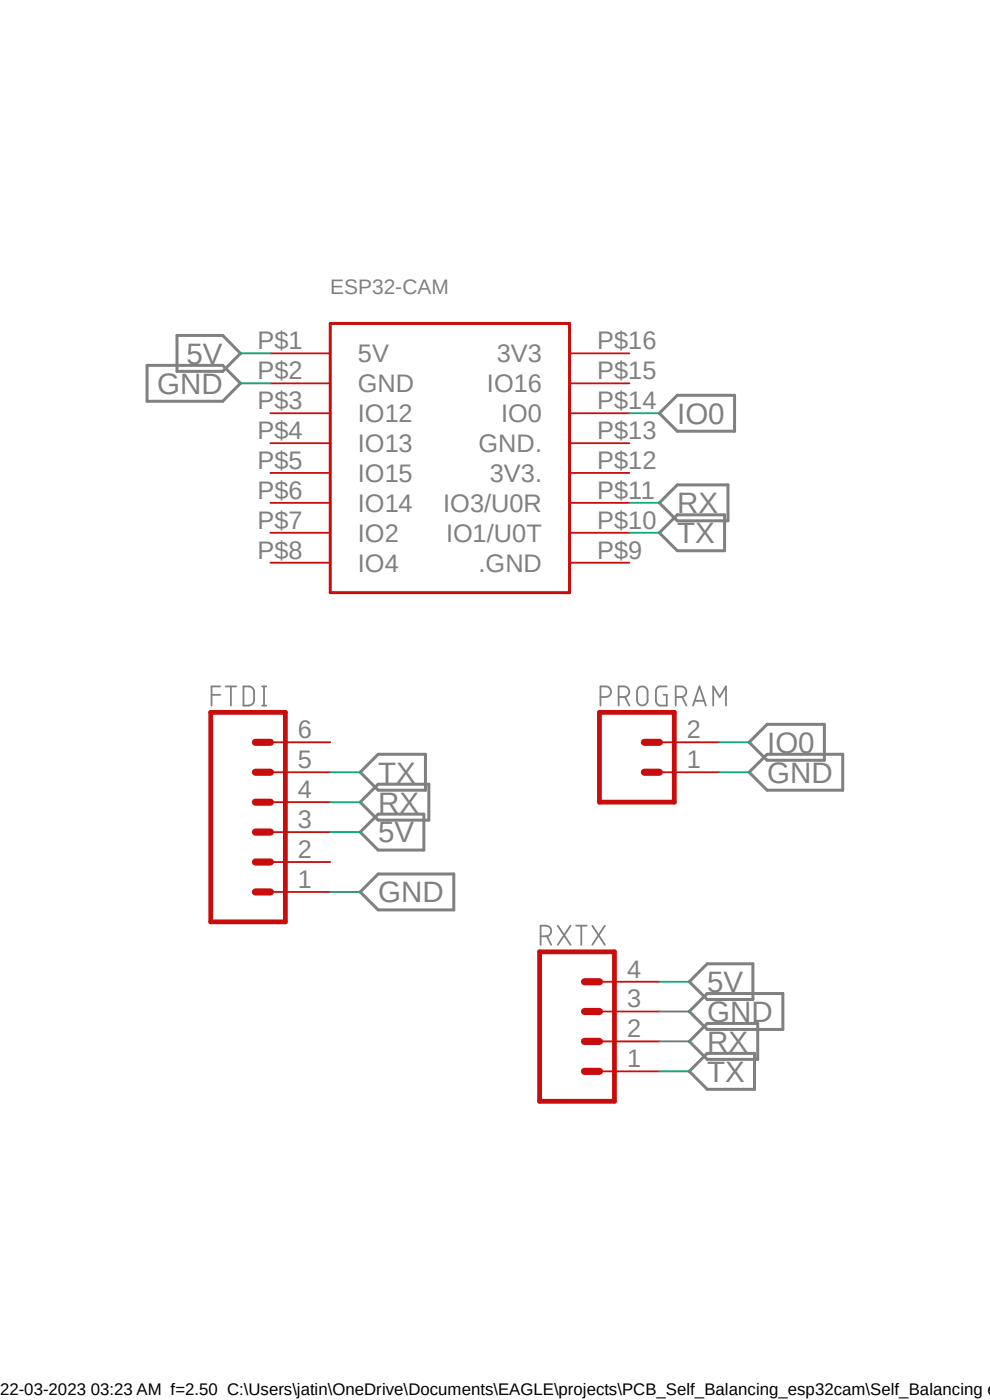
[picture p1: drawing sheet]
<?xml version="1.0" encoding="utf-8"?>
<!DOCTYPE eagle SYSTEM "eagle.dtd">
<!--
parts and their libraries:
SparkFun-Connectors: Licensing: Creative Commons ShareAlike 4.0 International - https://creativecommons.org/licenses/by-sa/4.0
-->
<eagle version="9.6.2">
<drawing>
<settings>
<setting alwaysvectorfont="no"/>
<setting verticaltext="up"/>
</settings>
<grid distance="0.1" unitdist="inch" unit="inch" style="lines" multiple="1" display="no" altdistance="0.01" altunitdist="inch" altunit="inch"/>
<schematic xreflabel="%F%N/%S.%C%R" xrefpart="/%S.%C%R">
<libraries>
<library name="ESP32-CAM">
<symbols>
<symbol name="ESP32-CAM">
<wire x1="-10.16" y1="17.78" x2="10.16" y2="17.78" width="0.254" layer="94"/>
<wire x1="10.16" y1="17.78" x2="10.16" y2="-5.08" width="0.254" layer="94"/>
<wire x1="10.16" y1="-5.08" x2="-10.16" y2="-5.08" width="0.254" layer="94"/>
<wire x1="-10.16" y1="-5.08" x2="-10.16" y2="17.78" width="0.254" layer="94"/>
<text x="-10.16" y="20.32" size="1.27" layer="95">&gt;NAME</text>
<pin name="5V" x="-15.24" y="15.24" length="middle"/>
<pin name="GND" x="-15.24" y="12.7" length="middle"/>
<pin name="IO12" x="-15.24" y="10.16" length="middle"/>
<pin name="IO13" x="-15.24" y="7.62" length="middle"/>
<pin name="IO15" x="-15.24" y="5.08" length="middle"/>
<pin name="IO14" x="-15.24" y="2.54" length="middle"/>
<pin name="IO2" x="-15.24" y="0" length="middle"/>
<pin name="IO4" x="-15.24" y="-2.54" length="middle"/>
<pin name=".GND" x="15.24" y="-2.54" length="middle" rot="R180"/>
<pin name="IO1/U0T" x="15.24" y="0" length="middle" rot="R180"/>
<pin name="IO3/U0R" x="15.24" y="2.54" length="middle" rot="R180"/>
<pin name="3V3." x="15.24" y="5.08" length="middle" rot="R180"/>
<pin name="GND." x="15.24" y="7.62" length="middle" rot="R180"/>
<pin name="IO0" x="15.24" y="10.16" length="middle" rot="R180"/>
<pin name="IO16" x="15.24" y="12.7" length="middle" rot="R180"/>
<pin name="3V3" x="15.24" y="15.24" length="middle" rot="R180"/>
</symbol>
</symbols>
<devicesets>
<deviceset name="ESP32-CAM">
<gates>
<gate name="G$1" symbol="ESP32-CAM" x="0" y="-7.62"/>
</gates>
<devices>
<device name="" package="ESP32-CAM">
<connects>
<connect gate="G$1" pin=".GND" pad="P$9"/>
<connect gate="G$1" pin="3V3" pad="P$16"/>
<connect gate="G$1" pin="3V3." pad="P$12"/>
<connect gate="G$1" pin="5V" pad="P$1"/>
<connect gate="G$1" pin="GND" pad="P$2"/>
<connect gate="G$1" pin="GND." pad="P$13"/>
<connect gate="G$1" pin="IO0" pad="P$14"/>
<connect gate="G$1" pin="IO1/U0T" pad="P$10"/>
<connect gate="G$1" pin="IO12" pad="P$3"/>
<connect gate="G$1" pin="IO13" pad="P$4"/>
<connect gate="G$1" pin="IO14" pad="P$6"/>
<connect gate="G$1" pin="IO15" pad="P$5"/>
<connect gate="G$1" pin="IO16" pad="P$15"/>
<connect gate="G$1" pin="IO2" pad="P$7"/>
<connect gate="G$1" pin="IO3/U0R" pad="P$11"/>
<connect gate="G$1" pin="IO4" pad="P$8"/>
</connects>
<technologies>
<technology name="">
<attribute name="AVAILABILITY" value="In Stock"/>
<attribute name="DESCRIPTION" value=" ESP32 ESP32 Transceiver; 802.11 a/b/g/n (Wi-Fi, WiFi, WLAN), Bluetooth® Smart 4.x Low Energy (BLE) Evaluation Board "/>
<attribute name="MF" value="AI-Thinker"/>
<attribute name="MP" value="ESP32-CAM"/>
<attribute name="PACKAGE" value="None"/>
<attribute name="PRICE" value="None"/>
<attribute name="PURCHASE-URL" value="https://pricing.snapeda.com/search/part/ESP32-CAM/?ref=eda"/>
</technology>
</technologies>
</device>
</devices>
</deviceset>
</devicesets>
</library>
<library name="SparkFun-Connectors">
<symbols>
<symbol name="CONN_06">
<wire x1="1.27" y1="-7.62" x2="-5.08" y2="-7.62" width="0.4064" layer="94"/>
<wire x1="-1.27" y1="0" x2="0" y2="0" width="0.6096" layer="94"/>
<wire x1="-1.27" y1="-2.54" x2="0" y2="-2.54" width="0.6096" layer="94"/>
<wire x1="-1.27" y1="-5.08" x2="0" y2="-5.08" width="0.6096" layer="94"/>
<wire x1="-5.08" y1="10.16" x2="-5.08" y2="-7.62" width="0.4064" layer="94"/>
<wire x1="1.27" y1="-7.62" x2="1.27" y2="10.16" width="0.4064" layer="94"/>
<wire x1="-5.08" y1="10.16" x2="1.27" y2="10.16" width="0.4064" layer="94"/>
<wire x1="-1.27" y1="5.08" x2="0" y2="5.08" width="0.6096" layer="94"/>
<wire x1="-1.27" y1="2.54" x2="0" y2="2.54" width="0.6096" layer="94"/>
<wire x1="-1.27" y1="7.62" x2="0" y2="7.62" width="0.6096" layer="94"/>
<text x="-5.08" y="-9.906" size="1.778" layer="96" font="vector">&gt;VALUE</text>
<text x="-5.08" y="10.668" size="1.778" layer="95" font="vector">&gt;NAME</text>
<pin name="1" x="5.08" y="-5.08" visible="pad" length="middle" direction="pas" swaplevel="1" rot="R180"/>
<pin name="2" x="5.08" y="-2.54" visible="pad" length="middle" direction="pas" swaplevel="1" rot="R180"/>
<pin name="3" x="5.08" y="0" visible="pad" length="middle" direction="pas" swaplevel="1" rot="R180"/>
<pin name="4" x="5.08" y="2.54" visible="pad" length="middle" direction="pas" swaplevel="1" rot="R180"/>
<pin name="5" x="5.08" y="5.08" visible="pad" length="middle" direction="pas" swaplevel="1" rot="R180"/>
<pin name="6" x="5.08" y="7.62" visible="pad" length="middle" direction="pas" swaplevel="1" rot="R180"/>
</symbol>
<symbol name="CONN_04">
<wire x1="1.27" y1="-5.08" x2="-5.08" y2="-5.08" width="0.4064" layer="94"/>
<wire x1="-1.27" y1="2.54" x2="0" y2="2.54" width="0.6096" layer="94"/>
<wire x1="-1.27" y1="0" x2="0" y2="0" width="0.6096" layer="94"/>
<wire x1="-1.27" y1="-2.54" x2="0" y2="-2.54" width="0.6096" layer="94"/>
<wire x1="-5.08" y1="7.62" x2="-5.08" y2="-5.08" width="0.4064" layer="94"/>
<wire x1="1.27" y1="-5.08" x2="1.27" y2="7.62" width="0.4064" layer="94"/>
<wire x1="-5.08" y1="7.62" x2="1.27" y2="7.62" width="0.4064" layer="94"/>
<wire x1="-1.27" y1="5.08" x2="0" y2="5.08" width="0.6096" layer="94"/>
<text x="-5.08" y="-7.366" size="1.778" layer="96" font="vector">&gt;VALUE</text>
<text x="-5.08" y="8.128" size="1.778" layer="95" font="vector">&gt;NAME</text>
<pin name="1" x="5.08" y="-2.54" visible="pad" length="middle" direction="pas" swaplevel="1" rot="R180"/>
<pin name="2" x="5.08" y="0" visible="pad" length="middle" direction="pas" swaplevel="1" rot="R180"/>
<pin name="3" x="5.08" y="2.54" visible="pad" length="middle" direction="pas" swaplevel="1" rot="R180"/>
<pin name="4" x="5.08" y="5.08" visible="pad" length="middle" direction="pas" swaplevel="1" rot="R180"/>
</symbol>
<symbol name="CONN_02">
<wire x1="3.81" y1="-2.54" x2="-2.54" y2="-2.54" width="0.4064" layer="94"/>
<wire x1="1.27" y1="2.54" x2="2.54" y2="2.54" width="0.6096" layer="94"/>
<wire x1="1.27" y1="0" x2="2.54" y2="0" width="0.6096" layer="94"/>
<wire x1="-2.54" y1="5.08" x2="-2.54" y2="-2.54" width="0.4064" layer="94"/>
<wire x1="3.81" y1="-2.54" x2="3.81" y2="5.08" width="0.4064" layer="94"/>
<wire x1="-2.54" y1="5.08" x2="3.81" y2="5.08" width="0.4064" layer="94"/>
<text x="-2.54" y="-4.826" size="1.778" layer="96" font="vector">&gt;VALUE</text>
<text x="-2.54" y="5.588" size="1.778" layer="95" font="vector">&gt;NAME</text>
<pin name="1" x="7.62" y="0" visible="pad" length="middle" direction="pas" swaplevel="1" rot="R180"/>
<pin name="2" x="7.62" y="2.54" visible="pad" length="middle" direction="pas" swaplevel="1" rot="R180"/>
</symbol>
</symbols>
<devicesets>
<deviceset name="CONN_06" prefix="J" uservalue="yes">
<gates>
<gate name="JP1" symbol="CONN_06" x="-2.54" y="0"/>
</gates>
<devices>
<device name="SILK_FEMALE_PTH" package="1X06">
<connects>
<connect gate="JP1" pin="1" pad="1"/>
<connect gate="JP1" pin="2" pad="2"/>
<connect gate="JP1" pin="3" pad="3"/>
<connect gate="JP1" pin="4" pad="4"/>
<connect gate="JP1" pin="5" pad="5"/>
<connect gate="JP1" pin="6" pad="6"/>
</connects>
<technologies>
<technology name="">
<attribute name="PROD_ID" value="CONN-08437"/>
</technology>
</technologies>
</device>
<device name="POLAR" package="MOLEX-1X6">
<connects>
<connect gate="JP1" pin="1" pad="1"/>
<connect gate="JP1" pin="2" pad="2"/>
<connect gate="JP1" pin="3" pad="3"/>
<connect gate="JP1" pin="4" pad="4"/>
<connect gate="JP1" pin="5" pad="5"/>
<connect gate="JP1" pin="6" pad="6"/>
</connects>
<technologies>
<technology name=""/>
</technologies>
</device>
<device name="RA" package="MOLEX-1X6-RA">
<connects>
<connect gate="JP1" pin="1" pad="1"/>
<connect gate="JP1" pin="2" pad="2"/>
<connect gate="JP1" pin="3" pad="3"/>
<connect gate="JP1" pin="4" pad="4"/>
<connect gate="JP1" pin="5" pad="5"/>
<connect gate="JP1" pin="6" pad="6"/>
</connects>
<technologies>
<technology name=""/>
</technologies>
</device>
<device name="SMD" package="1X06-SMD_RA_MALE">
<connects>
<connect gate="JP1" pin="1" pad="1"/>
<connect gate="JP1" pin="2" pad="2"/>
<connect gate="JP1" pin="3" pad="3"/>
<connect gate="JP1" pin="4" pad="4"/>
<connect gate="JP1" pin="5" pad="5"/>
<connect gate="JP1" pin="6" pad="6"/>
</connects>
<technologies>
<technology name="">
<attribute name="PROD_ID" value="CONN-08971" constant="no"/>
<attribute name="VALUE" value="RA 6Pin SMD" constant="no"/>
</technology>
</technologies>
</device>
<device name="LOCK" package="1X06_LOCK">
<connects>
<connect gate="JP1" pin="1" pad="1"/>
<connect gate="JP1" pin="2" pad="2"/>
<connect gate="JP1" pin="3" pad="3"/>
<connect gate="JP1" pin="4" pad="4"/>
<connect gate="JP1" pin="5" pad="5"/>
<connect gate="JP1" pin="6" pad="6"/>
</connects>
<technologies>
<technology name=""/>
</technologies>
</device>
<device name="LOCK_LONGPADS" package="1X06_LOCK_LONGPADS">
<connects>
<connect gate="JP1" pin="1" pad="1"/>
<connect gate="JP1" pin="2" pad="2"/>
<connect gate="JP1" pin="3" pad="3"/>
<connect gate="JP1" pin="4" pad="4"/>
<connect gate="JP1" pin="5" pad="5"/>
<connect gate="JP1" pin="6" pad="6"/>
</connects>
<technologies>
<technology name=""/>
</technologies>
</device>
<device name="POLAR_LOCK" package="MOLEX-1X6_LOCK">
<connects>
<connect gate="JP1" pin="1" pad="1"/>
<connect gate="JP1" pin="2" pad="2"/>
<connect gate="JP1" pin="3" pad="3"/>
<connect gate="JP1" pin="4" pad="4"/>
<connect gate="JP1" pin="5" pad="5"/>
<connect gate="JP1" pin="6" pad="6"/>
</connects>
<technologies>
<technology name=""/>
</technologies>
</device>
<device name="RA_LOCK" package="MOLEX_1X6_RA_LOCK">
<connects>
<connect gate="JP1" pin="1" pad="1"/>
<connect gate="JP1" pin="2" pad="2"/>
<connect gate="JP1" pin="3" pad="3"/>
<connect gate="JP1" pin="4" pad="4"/>
<connect gate="JP1" pin="5" pad="5"/>
<connect gate="JP1" pin="6" pad="6"/>
</connects>
<technologies>
<technology name=""/>
</technologies>
</device>
<device name="FEMALE_LOCK" package="1X06_FEMALE_LOCK.010">
<connects>
<connect gate="JP1" pin="1" pad="1"/>
<connect gate="JP1" pin="2" pad="2"/>
<connect gate="JP1" pin="3" pad="3"/>
<connect gate="JP1" pin="4" pad="4"/>
<connect gate="JP1" pin="5" pad="5"/>
<connect gate="JP1" pin="6" pad="6"/>
</connects>
<technologies>
<technology name=""/>
</technologies>
</device>
<device name="LONGPADS" package="1X06_LONGPADS">
<connects>
<connect gate="JP1" pin="1" pad="1"/>
<connect gate="JP1" pin="2" pad="2"/>
<connect gate="JP1" pin="3" pad="3"/>
<connect gate="JP1" pin="4" pad="4"/>
<connect gate="JP1" pin="5" pad="5"/>
<connect gate="JP1" pin="6" pad="6"/>
</connects>
<technologies>
<technology name=""/>
</technologies>
</device>
<device name="3.5MM-6" package="SCREWTERMINAL-3.5MM-6">
<connects>
<connect gate="JP1" pin="1" pad="1"/>
<connect gate="JP1" pin="2" pad="2"/>
<connect gate="JP1" pin="3" pad="3"/>
<connect gate="JP1" pin="4" pad="4"/>
<connect gate="JP1" pin="5" pad="5"/>
<connect gate="JP1" pin="6" pad="6"/>
</connects>
<technologies>
<technology name="">
<attribute name="PROD_ID" value="CONN-13617" constant="no"/>
</technology>
</technologies>
</device>
<device name="SMD-FEMALE-V2" package="1X06-SMD-FEMALE">
<connects>
<connect gate="JP1" pin="1" pad="1"/>
<connect gate="JP1" pin="2" pad="2"/>
<connect gate="JP1" pin="3" pad="3"/>
<connect gate="JP1" pin="4" pad="4"/>
<connect gate="JP1" pin="5" pad="5"/>
<connect gate="JP1" pin="6" pad="6"/>
</connects>
<technologies>
<technology name="">
<attribute name="PROD_ID" value="CONN-09668"/>
</technology>
</technologies>
</device>
<device name="POGOPIN_HOLES_ONLY" package="1X06_HOLES_ONLY">
<connects>
<connect gate="JP1" pin="1" pad="1"/>
<connect gate="JP1" pin="2" pad="2"/>
<connect gate="JP1" pin="3" pad="3"/>
<connect gate="JP1" pin="4" pad="4"/>
<connect gate="JP1" pin="5" pad="5"/>
<connect gate="JP1" pin="6" pad="6"/>
</connects>
<technologies>
<technology name="">
<attribute name="PROD_ID" value="CONN-08437"/>
</technology>
</technologies>
</device>
<device name="SMD-STRAIGHT-FEMALE" package="1X06_SMD_STRAIGHT">
<connects>
<connect gate="JP1" pin="1" pad="1"/>
<connect gate="JP1" pin="2" pad="2"/>
<connect gate="JP1" pin="3" pad="3"/>
<connect gate="JP1" pin="4" pad="4"/>
<connect gate="JP1" pin="5" pad="5"/>
<connect gate="JP1" pin="6" pad="6"/>
</connects>
<technologies>
<technology name="">
<attribute name="PROD_ID" value="CONN-10203"/>
</technology>
</technologies>
</device>
<device name="SMD-STRAIGHT-ALT-FEMALE" package="1X06_SMD_STRAIGHT_ALT">
<connects>
<connect gate="JP1" pin="1" pad="1"/>
<connect gate="JP1" pin="2" pad="2"/>
<connect gate="JP1" pin="3" pad="3"/>
<connect gate="JP1" pin="4" pad="4"/>
<connect gate="JP1" pin="5" pad="5"/>
<connect gate="JP1" pin="6" pad="6"/>
</connects>
<technologies>
<technology name="">
<attribute name="PROD_ID" value="CONN-10203"/>
</technology>
</technologies>
</device>
<device name="SMD-STRAIGHT-COMBO-FEMALE" package="1X06_SMD_STRAIGHT_COMBO">
<connects>
<connect gate="JP1" pin="1" pad="1"/>
<connect gate="JP1" pin="2" pad="2"/>
<connect gate="JP1" pin="3" pad="3"/>
<connect gate="JP1" pin="4" pad="4"/>
<connect gate="JP1" pin="5" pad="5"/>
<connect gate="JP1" pin="6" pad="6"/>
</connects>
<technologies>
<technology name="">
<attribute name="PROD_ID" value="CONN-10203"/>
</technology>
</technologies>
</device>
<device name="SMD_MALE" package="1X06_SMD_MALE">
<connects>
<connect gate="JP1" pin="1" pad="1"/>
<connect gate="JP1" pin="2" pad="2"/>
<connect gate="JP1" pin="3" pad="3"/>
<connect gate="JP1" pin="4" pad="4"/>
<connect gate="JP1" pin="5" pad="5"/>
<connect gate="JP1" pin="6" pad="6"/>
</connects>
<technologies>
<technology name="">
<attribute name="PROD_ID" value="CONN-11293"/>
</technology>
</technologies>
</device>
<device name="SMD-1MM" package="1X06-1MM">
<connects>
<connect gate="JP1" pin="1" pad="1"/>
<connect gate="JP1" pin="2" pad="2"/>
<connect gate="JP1" pin="3" pad="3"/>
<connect gate="JP1" pin="4" pad="4"/>
<connect gate="JP1" pin="5" pad="5"/>
<connect gate="JP1" pin="6" pad="6"/>
</connects>
<technologies>
<technology name="">
<attribute name="PROD_ID" value="CONN-08249" constant="no"/>
<attribute name="SF_ID" value="GPS-00579" constant="no"/>
</technology>
</technologies>
</device>
<device name="NO_SILK_FEMALE_PTH" package="1X06_NO_SILK">
<connects>
<connect gate="JP1" pin="1" pad="1"/>
<connect gate="JP1" pin="2" pad="2"/>
<connect gate="JP1" pin="3" pad="3"/>
<connect gate="JP1" pin="4" pad="4"/>
<connect gate="JP1" pin="5" pad="5"/>
<connect gate="JP1" pin="6" pad="6"/>
</connects>
<technologies>
<technology name="">
<attribute name="PROD_ID" value="CONN-08437"/>
</technology>
</technologies>
</device>
<device name="1.27MM" package="1X06_1.27MM">
<connects>
<connect gate="JP1" pin="1" pad="1"/>
<connect gate="JP1" pin="2" pad="2"/>
<connect gate="JP1" pin="3" pad="3"/>
<connect gate="JP1" pin="4" pad="4"/>
<connect gate="JP1" pin="5" pad="5"/>
<connect gate="JP1" pin="6" pad="6"/>
</connects>
<technologies>
<technology name=""/>
</technologies>
</device>
<device name="NO_SILK_NO_POP" package="1X06_NO_SILK">
<connects>
<connect gate="JP1" pin="1" pad="1"/>
<connect gate="JP1" pin="2" pad="2"/>
<connect gate="JP1" pin="3" pad="3"/>
<connect gate="JP1" pin="4" pad="4"/>
<connect gate="JP1" pin="5" pad="5"/>
<connect gate="JP1" pin="6" pad="6"/>
</connects>
<technologies>
<technology name=""/>
</technologies>
</device>
<device name="2.5MM-6-90" package="1X06_SCREW_TERMINAL_BLOCK">
<connects>
<connect gate="JP1" pin="1" pad="1"/>
<connect gate="JP1" pin="2" pad="2"/>
<connect gate="JP1" pin="3" pad="3"/>
<connect gate="JP1" pin="4" pad="4"/>
<connect gate="JP1" pin="5" pad="5"/>
<connect gate="JP1" pin="6" pad="6"/>
</connects>
<technologies>
<technology name=""/>
</technologies>
</device>
<device name="JST-SMD-LOCKING" package="JST-6-SMD-1.25MM-LOCKING">
<connects>
<connect gate="JP1" pin="1" pad="1"/>
<connect gate="JP1" pin="2" pad="2"/>
<connect gate="JP1" pin="3" pad="3"/>
<connect gate="JP1" pin="4" pad="4"/>
<connect gate="JP1" pin="5" pad="5"/>
<connect gate="JP1" pin="6" pad="6"/>
</connects>
<technologies>
<technology name="">
<attribute name="PROD_ID" value="CONN-16497" constant="no"/>
</technology>
</technologies>
</device>
<device name="1MM-LIF" package="FPC_6_1MM-LIF">
<connects>
<connect gate="JP1" pin="1" pad="1"/>
<connect gate="JP1" pin="2" pad="2"/>
<connect gate="JP1" pin="3" pad="3"/>
<connect gate="JP1" pin="4" pad="4"/>
<connect gate="JP1" pin="5" pad="5"/>
<connect gate="JP1" pin="6" pad="6"/>
</connects>
<technologies>
<technology name="">
<attribute name="PROD_ID" value="CONN-16692" constant="no"/>
</technology>
</technologies>
</device>
<device name="2.54MM_SCREW_TERMINALS" package="1X06_2.54MM_SCREWPIN">
<connects>
<connect gate="JP1" pin="1" pad="1"/>
<connect gate="JP1" pin="2" pad="2"/>
<connect gate="JP1" pin="3" pad="3"/>
<connect gate="JP1" pin="4" pad="4"/>
<connect gate="JP1" pin="5" pad="5"/>
<connect gate="JP1" pin="6" pad="6"/>
</connects>
<technologies>
<technology name="">
<attribute name="PROD_ID" value="CONN-14885" constant="no"/>
</technology>
</technologies>
</device>
</devices>
</deviceset>
<deviceset name="CONN_04" prefix="J" uservalue="yes">
<gates>
<gate name="J1" symbol="CONN_04" x="-2.54" y="0"/>
</gates>
<devices>
<device name="PTH" package="1X04">
<connects>
<connect gate="J1" pin="1" pad="1"/>
<connect gate="J1" pin="2" pad="2"/>
<connect gate="J1" pin="3" pad="3"/>
<connect gate="J1" pin="4" pad="4"/>
</connects>
<technologies>
<technology name="">
<attribute name="PROD_ID" value="CONN-09696" constant="no"/>
</technology>
</technologies>
</device>
<device name="POLAR" package="MOLEX-1X4">
<connects>
<connect gate="J1" pin="1" pad="1"/>
<connect gate="J1" pin="2" pad="2"/>
<connect gate="J1" pin="3" pad="3"/>
<connect gate="J1" pin="4" pad="4"/>
</connects>
<technologies>
<technology name="">
<attribute name="PROD_ID" value="CONN-08186" constant="no"/>
<attribute name="SF_ID" value="PRT-08231" constant="no"/>
</technology>
</technologies>
</device>
<device name="SCREW" package="SCREWTERMINAL-3.5MM-4">
<connects>
<connect gate="J1" pin="1" pad="1"/>
<connect gate="J1" pin="2" pad="2"/>
<connect gate="J1" pin="3" pad="3"/>
<connect gate="J1" pin="4" pad="4"/>
</connects>
<technologies>
<technology name="">
<attribute name="PROD_ID" value="CONN-14485"/>
</technology>
</technologies>
</device>
<device name="1.27MM" package="1X04_1.27MM">
<connects>
<connect gate="J1" pin="1" pad="1"/>
<connect gate="J1" pin="2" pad="2"/>
<connect gate="J1" pin="3" pad="3"/>
<connect gate="J1" pin="4" pad="4"/>
</connects>
<technologies>
<technology name=""/>
</technologies>
</device>
<device name="LOCK" package="1X04_LOCK">
<connects>
<connect gate="J1" pin="1" pad="1"/>
<connect gate="J1" pin="2" pad="2"/>
<connect gate="J1" pin="3" pad="3"/>
<connect gate="J1" pin="4" pad="4"/>
</connects>
<technologies>
<technology name="">
<attribute name="PROD_ID" value="CONN-09696" constant="no"/>
</technology>
</technologies>
</device>
<device name="LOCK_LONGPADS" package="1X04_LOCK_LONGPADS">
<connects>
<connect gate="J1" pin="1" pad="1"/>
<connect gate="J1" pin="2" pad="2"/>
<connect gate="J1" pin="3" pad="3"/>
<connect gate="J1" pin="4" pad="4"/>
</connects>
<technologies>
<technology name="">
<attribute name="PROD_ID" value="CONN-09696" constant="no"/>
</technology>
</technologies>
</device>
<device name="POLAR_LOCK" package="MOLEX-1X4_LOCK">
<connects>
<connect gate="J1" pin="1" pad="1"/>
<connect gate="J1" pin="2" pad="2"/>
<connect gate="J1" pin="3" pad="3"/>
<connect gate="J1" pin="4" pad="4"/>
</connects>
<technologies>
<technology name="">
<attribute name="PROD_ID" value="CONN-08186" constant="no"/>
<attribute name="SF_ID" value="PRT-08231" constant="no"/>
</technology>
</technologies>
</device>
<device name="SMD" package="1X04_SMD_RA_MALE">
<connects>
<connect gate="J1" pin="1" pad="1"/>
<connect gate="J1" pin="2" pad="2"/>
<connect gate="J1" pin="3" pad="3"/>
<connect gate="J1" pin="4" pad="4"/>
</connects>
<technologies>
<technology name="">
<attribute name="PROD_ID" value="CONN-09140" constant="no"/>
<attribute name="SF_ID" value="PRT-12638" constant="no"/>
</technology>
</technologies>
</device>
<device name="LONGPADS" package="1X04_LONGPADS">
<connects>
<connect gate="J1" pin="1" pad="1"/>
<connect gate="J1" pin="2" pad="2"/>
<connect gate="J1" pin="3" pad="3"/>
<connect gate="J1" pin="4" pad="4"/>
</connects>
<technologies>
<technology name="">
<attribute name="PROD_ID" value="CONN-09696" constant="no"/>
</technology>
</technologies>
</device>
<device name="1X04_NO_SILK" package="1X04_NO_SILK">
<connects>
<connect gate="J1" pin="1" pad="1"/>
<connect gate="J1" pin="2" pad="2"/>
<connect gate="J1" pin="3" pad="3"/>
<connect gate="J1" pin="4" pad="4"/>
</connects>
<technologies>
<technology name="">
<attribute name="PROD_ID" value="CONN-09696" constant="no"/>
</technology>
</technologies>
</device>
<device name="JST-PTH" package="JST-4-PTH">
<connects>
<connect gate="J1" pin="1" pad="1"/>
<connect gate="J1" pin="2" pad="2"/>
<connect gate="J1" pin="3" pad="3"/>
<connect gate="J1" pin="4" pad="4"/>
</connects>
<technologies>
<technology name="">
<attribute name="PROD_ID" value="WIRE-13531" constant="no"/>
<attribute name="SF_ID" value="PRT-09916" constant="no"/>
</technology>
</technologies>
</device>
<device name="SCREW_LOCK" package="SCREWTERMINAL-3.5MM-4_LOCK">
<connects>
<connect gate="J1" pin="1" pad="1"/>
<connect gate="J1" pin="2" pad="2"/>
<connect gate="J1" pin="3" pad="3"/>
<connect gate="J1" pin="4" pad="4"/>
</connects>
<technologies>
<technology name=""/>
</technologies>
</device>
<device name="SMD2" package="JST04_1MM_RA">
<connects>
<connect gate="J1" pin="1" pad="1"/>
<connect gate="J1" pin="2" pad="2"/>
<connect gate="J1" pin="3" pad="3"/>
<connect gate="J1" pin="4" pad="4"/>
</connects>
<technologies>
<technology name="">
<attribute name="PROD_ID" value="CONN-10310" constant="no"/>
<attribute name="SF_ID" value="PRT-10208" constant="no"/>
</technology>
</technologies>
</device>
<device name="SMD_STRAIGHT_COMBO" package="1X04_SMD_VERTICAL_COMBO">
<connects>
<connect gate="J1" pin="1" pad="1"/>
<connect gate="J1" pin="2" pad="2"/>
<connect gate="J1" pin="3" pad="3"/>
<connect gate="J1" pin="4" pad="4"/>
</connects>
<technologies>
<technology name="">
<attribute name="PROD_ID" value="CONN-08511"/>
<attribute name="VALUE" value="1X04_SMD_STRAIGHT_COMBO"/>
</technology>
</technologies>
</device>
<device name="SMD_LONG" package="1X04_SMD_LONG">
<connects>
<connect gate="J1" pin="1" pad="1"/>
<connect gate="J1" pin="2" pad="2"/>
<connect gate="J1" pin="3" pad="3"/>
<connect gate="J1" pin="4" pad="4"/>
</connects>
<technologies>
<technology name="">
<attribute name="PROD_ID" value="CONN-09140" constant="no"/>
<attribute name="SF_ID" value="PRT-12638" constant="no"/>
</technology>
</technologies>
</device>
<device name="JST-PTH-VERT" package="JST-4-PTH-VERT">
<connects>
<connect gate="J1" pin="1" pad="1"/>
<connect gate="J1" pin="2" pad="2"/>
<connect gate="J1" pin="3" pad="3"/>
<connect gate="J1" pin="4" pad="4"/>
</connects>
<technologies>
<technology name="">
<attribute name="PROD_ID" value="CONN-13251"/>
</technology>
</technologies>
</device>
<device name="SMD_RA_FEMALE" package="1X04_SMD_RA_FEMALE">
<connects>
<connect gate="J1" pin="1" pad="1"/>
<connect gate="J1" pin="2" pad="2"/>
<connect gate="J1" pin="3" pad="3"/>
<connect gate="J1" pin="4" pad="4"/>
</connects>
<technologies>
<technology name="">
<attribute name="PROD_ID" value="CONN-12382" constant="no"/>
</technology>
</technologies>
</device>
<device name="SPRING" package="1X04_SPRING_TERMINAL">
<connects>
<connect gate="J1" pin="1" pad="1 5"/>
<connect gate="J1" pin="2" pad="2 6"/>
<connect gate="J1" pin="3" pad="3 7"/>
<connect gate="J1" pin="4" pad="4 8"/>
</connects>
<technologies>
<technology name="">
<attribute name="PROD_ID" value="CONN-14363" constant="no"/>
<attribute name="SF_ID" value="PRT-08075" constant="no"/>
</technology>
</technologies>
</device>
<device name="1.27MM_NO_SILK" package="1X04_1.27MM_NO_SILK">
<connects>
<connect gate="J1" pin="1" pad="1"/>
<connect gate="J1" pin="2" pad="2"/>
<connect gate="J1" pin="3" pad="3"/>
<connect gate="J1" pin="4" pad="4"/>
</connects>
<technologies>
<technology name=""/>
</technologies>
</device>
<device name="LATCH" package="LATCHTERMINAL-5MM-4">
<connects>
<connect gate="J1" pin="1" pad="1"/>
<connect gate="J1" pin="2" pad="2"/>
<connect gate="J1" pin="3" pad="3"/>
<connect gate="J1" pin="4" pad="4"/>
</connects>
<technologies>
<technology name="">
<attribute name="PROD_ID" value="CONN-14722" constant="no"/>
<attribute name="STOREFRONT_SKU" value="PRT-15900" constant="no"/>
</technology>
</technologies>
</device>
<device name="1X04_NO_SILK_NO_POP" package="1X04_NO_SILK">
<connects>
<connect gate="J1" pin="1" pad="1"/>
<connect gate="J1" pin="2" pad="2"/>
<connect gate="J1" pin="3" pad="3"/>
<connect gate="J1" pin="4" pad="4"/>
</connects>
<technologies>
<technology name=""/>
</technologies>
</device>
<device name="JST-SMD" package="JST-4-SMD">
<connects>
<connect gate="J1" pin="1" pad="1"/>
<connect gate="J1" pin="2" pad="2"/>
<connect gate="J1" pin="3" pad="3"/>
<connect gate="J1" pin="4" pad="4"/>
</connects>
<technologies>
<technology name=""/>
</technologies>
</device>
<device name="JST-SMD-LOCKING" package="JST-4-SMD-1.25MM-LOCKING">
<connects>
<connect gate="J1" pin="1" pad="1"/>
<connect gate="J1" pin="2" pad="2"/>
<connect gate="J1" pin="3" pad="3"/>
<connect gate="J1" pin="4" pad="4"/>
</connects>
<technologies>
<technology name="">
<attribute name="PROD_ID" value="CONN-15303" constant="no"/>
</technology>
</technologies>
</device>
<device name="SMD_VERTICAL_MALE" package="1X04_SMD_VERTICAL_COMBO_CENTERED">
<connects>
<connect gate="J1" pin="1" pad="1"/>
<connect gate="J1" pin="2" pad="2"/>
<connect gate="J1" pin="3" pad="3"/>
<connect gate="J1" pin="4" pad="4"/>
</connects>
<technologies>
<technology name="">
<attribute name="PROD_ID" value="CONN-17242" constant="no"/>
</technology>
</technologies>
</device>
</devices>
</deviceset>
<deviceset name="CONN_02" prefix="J" uservalue="yes">
<gates>
<gate name="G$1" symbol="CONN_02" x="-2.54" y="0"/>
</gates>
<devices>
<device name="" package="1X02">
<connects>
<connect gate="G$1" pin="1" pad="1"/>
<connect gate="G$1" pin="2" pad="2"/>
</connects>
<technologies>
<technology name=""/>
</technologies>
</device>
<device name="POLAR" package="MOLEX-1X2">
<connects>
<connect gate="G$1" pin="1" pad="1"/>
<connect gate="G$1" pin="2" pad="2"/>
</connects>
<technologies>
<technology name="">
<attribute name="SF_ID" value="PRT-09918" constant="no"/>
</technology>
</technologies>
</device>
<device name="3.5MM" package="SCREWTERMINAL-3.5MM-2">
<connects>
<connect gate="G$1" pin="1" pad="1"/>
<connect gate="G$1" pin="2" pad="2"/>
</connects>
<technologies>
<technology name="">
<attribute name="PROD_ID" value="CONN-08399" constant="no"/>
</technology>
</technologies>
</device>
<device name="-JST-2MM-SMT" package="JST-2-SMD">
<connects>
<connect gate="G$1" pin="1" pad="2"/>
<connect gate="G$1" pin="2" pad="1"/>
</connects>
<technologies>
<technology name="">
<attribute name="PROD_ID" value="CONN-11443"/>
</technology>
</technologies>
</device>
<device name="PTH2" package="1X02_BIG">
<connects>
<connect gate="G$1" pin="1" pad="P$1"/>
<connect gate="G$1" pin="2" pad="P$2"/>
</connects>
<technologies>
<technology name=""/>
</technologies>
</device>
<device name="4UCON-15767" package="JST-2-SMD-VERT">
<connects>
<connect gate="G$1" pin="1" pad="GND"/>
<connect gate="G$1" pin="2" pad="VCC"/>
</connects>
<technologies>
<technology name=""/>
</technologies>
</device>
<device name="5MM" package="SCREWTERMINAL-5MM-2">
<connects>
<connect gate="G$1" pin="1" pad="1"/>
<connect gate="G$1" pin="2" pad="2"/>
</connects>
<technologies>
<technology name="">
<attribute name="SF_SKU" value="PRT-08432" constant="no"/>
</technology>
</technologies>
</device>
<device name="LOCK" package="1X02_LOCK">
<connects>
<connect gate="G$1" pin="1" pad="1"/>
<connect gate="G$1" pin="2" pad="2"/>
</connects>
<technologies>
<technology name=""/>
</technologies>
</device>
<device name="POLAR_LOCK" package="MOLEX-1X2_LOCK">
<connects>
<connect gate="G$1" pin="1" pad="1"/>
<connect gate="G$1" pin="2" pad="2"/>
</connects>
<technologies>
<technology name="">
<attribute name="SF_ID" value="PRT-09918" constant="no"/>
</technology>
</technologies>
</device>
<device name="LOCK_LONGPADS" package="1X02_LOCK_LONGPADS">
<connects>
<connect gate="G$1" pin="1" pad="1"/>
<connect gate="G$1" pin="2" pad="2"/>
</connects>
<technologies>
<technology name=""/>
</technologies>
</device>
<device name="3.5MM_LOCK" package="SCREWTERMINAL-3.5MM-2_LOCK">
<connects>
<connect gate="G$1" pin="1" pad="1"/>
<connect gate="G$1" pin="2" pad="2"/>
</connects>
<technologies>
<technology name="">
<attribute name="PROD_ID" value="CONN-08399" constant="no"/>
</technology>
</technologies>
</device>
<device name="PTH3" package="1X02_LONGPADS">
<connects>
<connect gate="G$1" pin="1" pad="1"/>
<connect gate="G$1" pin="2" pad="2"/>
</connects>
<technologies>
<technology name=""/>
</technologies>
</device>
<device name="1X02_NO_SILK" package="1X02_NO_SILK">
<connects>
<connect gate="G$1" pin="1" pad="1"/>
<connect gate="G$1" pin="2" pad="2"/>
</connects>
<technologies>
<technology name=""/>
</technologies>
</device>
<device name="JST-PTH-2" package="JST-2-PTH">
<connects>
<connect gate="G$1" pin="1" pad="1"/>
<connect gate="G$1" pin="2" pad="2"/>
</connects>
<technologies>
<technology name="">
<attribute name="PROD_ID" value="CONN-09863" constant="no"/>
<attribute name="SKU" value="PRT-09914" constant="no"/>
</technology>
</technologies>
</device>
<device name="PTH4" package="1X02_XTRA_BIG">
<connects>
<connect gate="G$1" pin="1" pad="1"/>
<connect gate="G$1" pin="2" pad="2"/>
</connects>
<technologies>
<technology name=""/>
</technologies>
</device>
<device name="POGO_PIN_HOLES_ONLY" package="1X02_PP_HOLES_ONLY">
<connects>
<connect gate="G$1" pin="1" pad="1"/>
<connect gate="G$1" pin="2" pad="2"/>
</connects>
<technologies>
<technology name=""/>
</technologies>
</device>
<device name="3.5MM-NO_SILK" package="SCREWTERMINAL-3.5MM-2-NS">
<connects>
<connect gate="G$1" pin="1" pad="1"/>
<connect gate="G$1" pin="2" pad="2"/>
</connects>
<technologies>
<technology name="">
<attribute name="PROD_ID" value="CONN-08399" constant="no"/>
</technology>
</technologies>
</device>
<device name="-JST-2-PTH-NO_SILK" package="JST-2-PTH-NS">
<connects>
<connect gate="G$1" pin="1" pad="1"/>
<connect gate="G$1" pin="2" pad="2"/>
</connects>
<technologies>
<technology name=""/>
</technologies>
</device>
<device name="JST-PTH-2-KIT" package="JST-2-PTH-KIT">
<connects>
<connect gate="G$1" pin="1" pad="1"/>
<connect gate="G$1" pin="2" pad="2"/>
</connects>
<technologies>
<technology name=""/>
</technologies>
</device>
<device name="SPRING-2.54-RA" package="SPRINGTERMINAL-2.54MM-2">
<connects>
<connect gate="G$1" pin="1" pad="1"/>
<connect gate="G$1" pin="2" pad="2"/>
</connects>
<technologies>
<technology name=""/>
</technologies>
</device>
<device name="2.54MM_SCREWTERM" package="1X02_2.54_SCREWTERM">
<connects>
<connect gate="G$1" pin="1" pad="P1"/>
<connect gate="G$1" pin="2" pad="P2"/>
</connects>
<technologies>
<technology name=""/>
</technologies>
</device>
<device name="SMALL_POKEHOME" package="1X02_POKEHOME">
<connects>
<connect gate="G$1" pin="1" pad="P1 P3"/>
<connect gate="G$1" pin="2" pad="P2 P4"/>
</connects>
<technologies>
<technology name="">
<attribute name="PROD_ID" value="CONN-13512"/>
</technology>
</technologies>
</device>
<device name="PTH_RA_FEMALE" package="1X02_RA_PTH_FEMALE">
<connects>
<connect gate="G$1" pin="1" pad="1"/>
<connect gate="G$1" pin="2" pad="2"/>
</connects>
<technologies>
<technology name="">
<attribute name="PROD_ID" value="CONN-13700"/>
</technology>
</technologies>
</device>
<device name="LATCH_2" package="LATCHTERMINAL-5MM-2">
<connects>
<connect gate="G$1" pin="1" pad="1"/>
<connect gate="G$1" pin="2" pad="2"/>
</connects>
<technologies>
<technology name="">
<attribute name="PROD_ID" value="CONN-14720" constant="no"/>
<attribute name="STOREFRONT_SKU" value="PRT-15898" constant="no"/>
</technology>
</technologies>
</device>
<device name="SCREWTERMINAL-6.35MM-2" package="1X02_6.35_SCREWTERM">
<connects>
<connect gate="G$1" pin="1" pad="P2"/>
<connect gate="G$1" pin="2" pad="P1"/>
</connects>
<technologies>
<technology name="">
<attribute name="PROD_ID" value="CONN-15154" constant="no"/>
</technology>
</technologies>
</device>
<device name="_1.5MM" package="1X02_1.5MM_NO_SILK">
<connects>
<connect gate="G$1" pin="1" pad="1"/>
<connect gate="G$1" pin="2" pad="2"/>
</connects>
<technologies>
<technology name=""/>
</technologies>
</device>
</devices>
</deviceset>
</devicesets>
</library>
</libraries>
<attributes>
</attributes>
<variantdefs>
</variantdefs>
<classes>
<class number="0" name="default" width="0" drill="0">
</class>
</classes>
<parts>
<part name="ESP32-CAM" library="ESP32-CAM" deviceset="ESP32-CAM" device=""/>
<part name="FTDI" library="SparkFun-Connectors" deviceset="CONN_06" device="SILK_FEMALE_PTH"/>
<part name="RXTX" library="SparkFun-Connectors" deviceset="CONN_04" device="PTH"/>
<part name="PROGRAM" library="SparkFun-Connectors" deviceset="CONN_02" device=""/>
</parts>
<sheets>
<sheet>
<plain>
</plain>
<instances>
<instance part="ESP32-CAM" gate="G$1" x="55.88" y="60.96" smashed="yes">
<attribute name="NAME" x="45.72" y="81.28" size="1.27" layer="95"/>
</instance>
<instance part="FTDI" gate="JP1" x="40.64" y="35.56" smashed="yes">
<attribute name="VALUE" x="35.56" y="25.654" size="1.778" layer="96" font="vector"/>
<attribute name="NAME" x="35.56" y="46.228" size="1.778" layer="95" font="vector"/>
</instance>
<instance part="RXTX" gate="J1" x="68.58" y="17.78" smashed="yes">
<attribute name="VALUE" x="63.5" y="10.414" size="1.778" layer="96" font="vector"/>
<attribute name="NAME" x="63.5" y="25.908" size="1.778" layer="95" font="vector"/>
</instance>
<instance part="PROGRAM" gate="G$1" x="71.12" y="40.64" smashed="yes">
<attribute name="VALUE" x="68.58" y="35.814" size="1.778" layer="96" font="vector"/>
<attribute name="NAME" x="68.58" y="46.228" size="1.778" layer="95" font="vector"/>
</instance>
</instances>
<busses>
</busses>
<nets>
<net name="5V" class="0">
<segment>
<pinref part="ESP32-CAM" gate="G$1" pin="5V"/>
<wire x1="40.64" y1="76.2" x2="38.1" y2="76.2" width="0.1524" layer="91"/>
<label x="38.1" y="76.2" size="1.778" layer="95" rot="R180" xref="yes"/>
</segment>
<segment>
<pinref part="RXTX" gate="J1" pin="4"/>
<wire x1="73.66" y1="22.86" x2="76.2" y2="22.86" width="0.1524" layer="91"/>
<label x="76.2" y="22.86" size="1.778" layer="95" xref="yes"/>
</segment>
<segment>
<pinref part="FTDI" gate="JP1" pin="3"/>
<wire x1="45.72" y1="35.56" x2="48.26" y2="35.56" width="0.1524" layer="91"/>
<label x="48.26" y="35.56" size="1.778" layer="95" xref="yes"/>
</segment>
</net>
<net name="GND" class="0">
<segment>
<pinref part="ESP32-CAM" gate="G$1" pin="GND"/>
<wire x1="40.64" y1="73.66" x2="38.1" y2="73.66" width="0.1524" layer="91"/>
<label x="38.1" y="73.66" size="1.778" layer="95" rot="R180" xref="yes"/>
</segment>
<segment>
<pinref part="RXTX" gate="J1" pin="3"/>
<wire x1="73.66" y1="20.32" x2="76.2" y2="20.32" width="0.1524" layer="91"/>
<label x="76.2" y="20.32" size="1.778" layer="95" xref="yes"/>
</segment>
<segment>
<pinref part="PROGRAM" gate="G$1" pin="1"/>
<wire x1="78.74" y1="40.64" x2="81.28" y2="40.64" width="0.1524" layer="91"/>
<label x="81.28" y="40.64" size="1.778" layer="95" xref="yes"/>
</segment>
<segment>
<pinref part="FTDI" gate="JP1" pin="1"/>
<wire x1="45.72" y1="30.48" x2="48.26" y2="30.48" width="0.1524" layer="91"/>
<label x="48.26" y="30.48" size="1.778" layer="95" xref="yes"/>
</segment>
</net>
<net name="TX" class="0">
<segment>
<pinref part="RXTX" gate="J1" pin="1"/>
<wire x1="73.66" y1="15.24" x2="76.2" y2="15.24" width="0.1524" layer="91"/>
<label x="76.2" y="15.24" size="1.778" layer="95" xref="yes"/>
</segment>
<segment>
<pinref part="ESP32-CAM" gate="G$1" pin="IO1/U0T"/>
<wire x1="73.66" y1="60.96" x2="71.12" y2="60.96" width="0.1524" layer="91"/>
<label x="73.66" y="60.96" size="1.778" layer="95" xref="yes"/>
</segment>
<segment>
<pinref part="FTDI" gate="JP1" pin="5"/>
<wire x1="45.72" y1="40.64" x2="48.26" y2="40.64" width="0.1524" layer="91"/>
<label x="48.26" y="40.64" size="1.778" layer="95" xref="yes"/>
</segment>
</net>
<net name="RX" class="0">
<segment>
<pinref part="RXTX" gate="J1" pin="2"/>
<wire x1="73.66" y1="17.78" x2="76.2" y2="17.78" width="0.1524" layer="91"/>
<label x="76.2" y="17.78" size="1.778" layer="95" xref="yes"/>
</segment>
<segment>
<pinref part="ESP32-CAM" gate="G$1" pin="IO3/U0R"/>
<wire x1="71.12" y1="63.5" x2="73.66" y2="63.5" width="0.1524" layer="91"/>
<label x="73.66" y="63.5" size="1.778" layer="95" xref="yes"/>
</segment>
<segment>
<pinref part="FTDI" gate="JP1" pin="4"/>
<wire x1="45.72" y1="38.1" x2="48.26" y2="38.1" width="0.1524" layer="91"/>
<label x="48.26" y="38.1" size="1.778" layer="95" xref="yes"/>
</segment>
</net>
<net name="IO0" class="0">
<segment>
<pinref part="ESP32-CAM" gate="G$1" pin="IO0"/>
<wire x1="71.12" y1="71.12" x2="73.66" y2="71.12" width="0.1524" layer="91"/>
<label x="73.66" y="71.12" size="1.778" layer="95" xref="yes"/>
</segment>
<segment>
<pinref part="PROGRAM" gate="G$1" pin="2"/>
<wire x1="78.74" y1="43.18" x2="81.28" y2="43.18" width="0.1524" layer="91"/>
<label x="81.28" y="43.18" size="1.778" layer="95" xref="yes"/>
</segment>
</net>
</nets>
</sheet>
</sheets>
</schematic>
</drawing>
</eagle>
